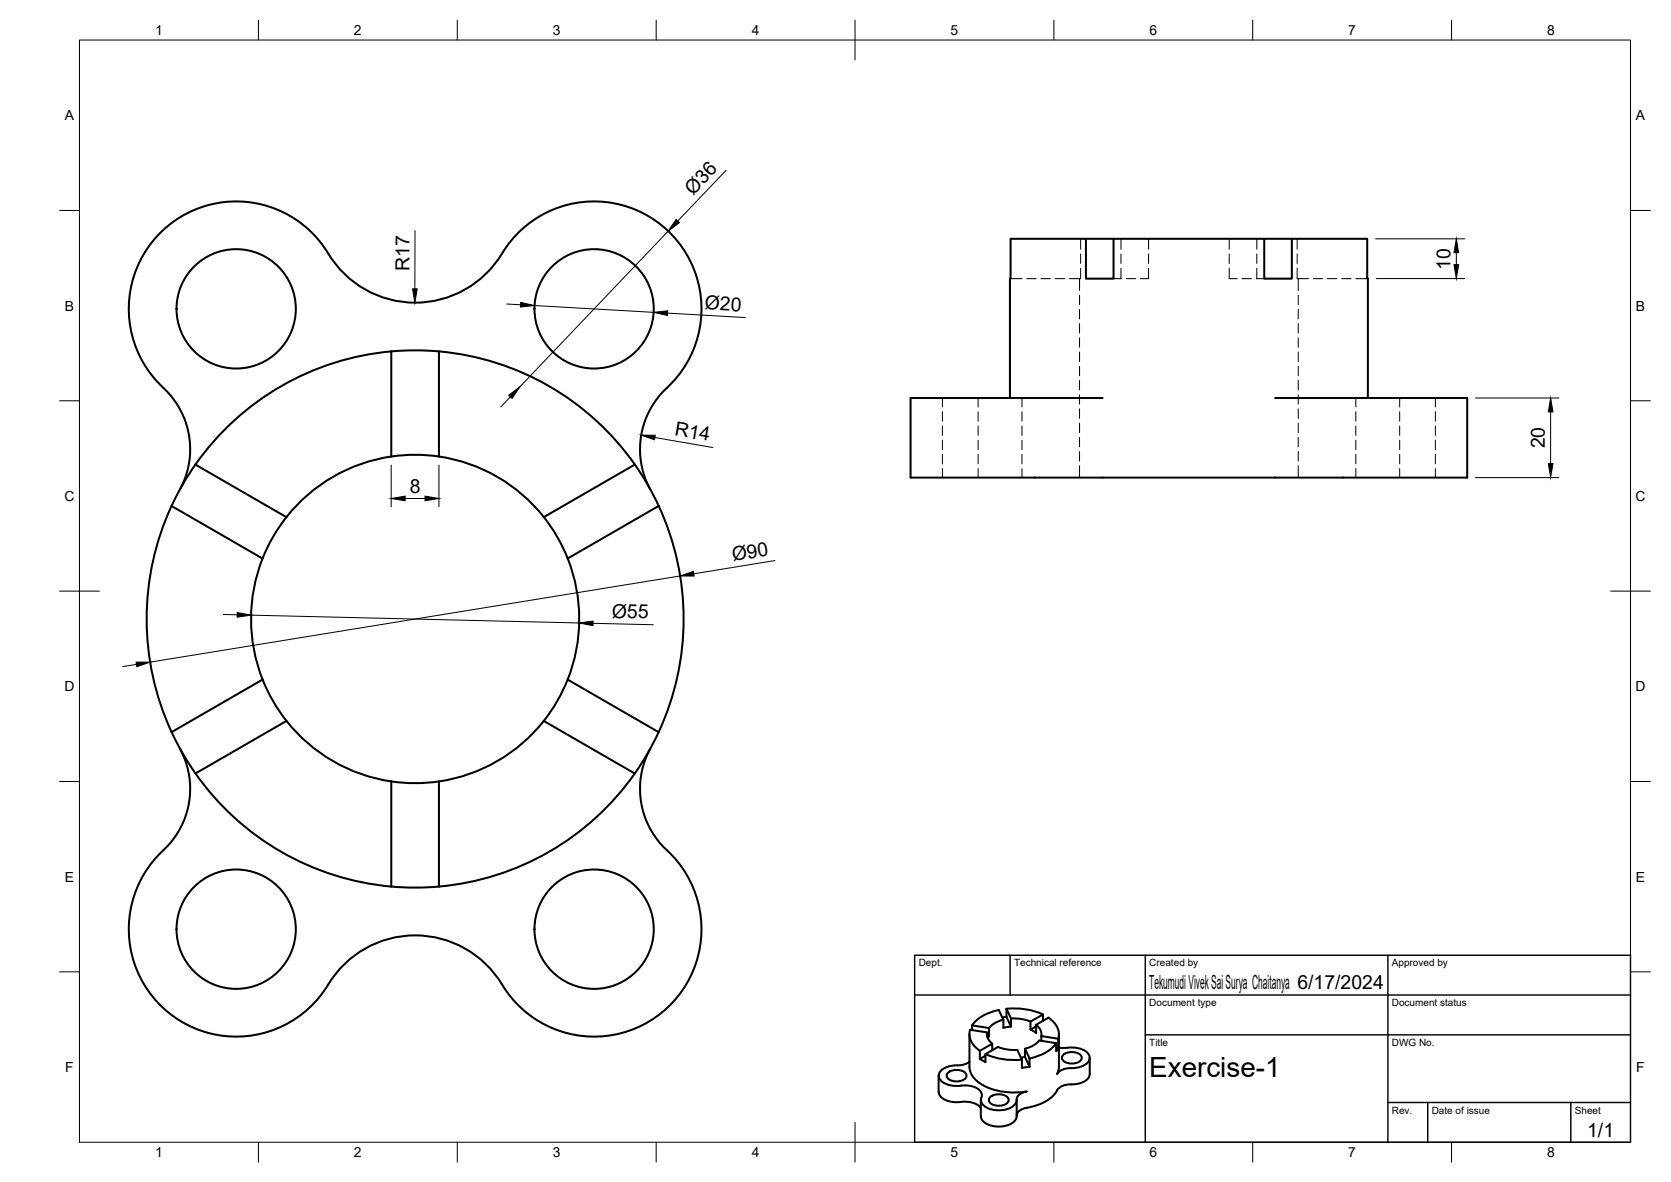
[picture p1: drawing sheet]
<svg xmlns="http://www.w3.org/2000/svg" width="420mm" height="297mm" viewBox="0 0 420 297" stroke-linecap="round" stroke-linejoin="round" font-family="sans-serif">
<!-- layer: Visible -->
<g fill="none" stroke="#000" stroke-width=".51">
<path d="M273 60h7M317.9 60h6.9M41.1 97.5a21 21 0 0 1 4.1 25.5M41.1 97.5a27 27 0 0 1 1.9-41.4 27 27 0 0 1 40.4 9 25.6 25.6 0 0 0 43.8-2.9 27 27 0 0 1 39.9-5 27 27 0 0 1 .6 40.3M98.4 88.3v26.5M98.4 88.3a67.5 67.5 0 0 0-49.2 28.4M98.4 88.3l5.4-.3 6.6 .3M110.4 88.3v26.5M110.4 88.3a67.5 67.5 0 0 1 49.2 28.4M167.7 97.5a21 21 0 0 0-4.2 25.5M49.1 116.8l22.9 13.2M49.2 116.7a67.5 67.5 0 0 0-6.1 67.3"/>
<path d="M159.6 116.8l-22.9 13.2M159.6 116.7a67.5 67.5 0 0 1 6 67.3M253.9 100v-30h.2v-10h18.9v10h7v-10h37.9v10h6.9v-10h19v10h.1v30M277.2 100h-48.2v20h139.9v-20h-48.3M43.1 127.2l22.9 13.2M165.6 127.2l-22.9 13.2M66 170.8l-22.9 13.2M66 170.8a41.3 41.3 0 0 0 6 10.4M66 170.8a41.3 41.3 0 0 1 38.4-56.5 41.3 41.3 0 0 1 38.3 56.5M142.7 170.8l22.9 13.2M142.7 170.8a41.3 41.3 0 0 1-6 10.4M43.1 184l3.1 5.8 2.9 4.6"/>
<path d="M45.2 188.1a21 21 0 0 1-4.1 25.6M49.2 194.4a67.5 67.5 0 0 0 49.2 28.4M72 181.2a41.3 41.3 0 0 0 26.4 15.2M72 181.2l-22.9 13.2M98.4 196.4a41.3 41.3 0 0 0 12 0M98.4 196.4v26.4M110.4 196.4v26.4M136.7 181.2l22.9 13.2M136.7 181.2a41.3 41.3 0 0 1-26.3 15.2M159.6 194.4a67.5 67.5 0 0 1-49.2 28.4M163.5 188.1a21.3 21.3 0 0 0 5.4 26.8 27 27 0 0 1-3.9 40.6 27 27 0 0 1-39.7-9.5 25.6 25.6 0 0 0-43.7 2.9 27 27 0 0 1-39.9 5 27 27 0 0 1-.6-40.2M165.6 184l-2.5 4.8-3.5 5.6"/>
<path d="M98.4 222.8l6.5 .3 5.5-.3M243.8 259.9v8.2a5.8 5.8 0 0 0 3.6 4.7 17.6 17.6 0 0 0 10.7 1.5 2.48 2.48 0 0 0-2.5 2.5 4 4 0 0 1-3.8 2.2 5.4 5.4 0 0 1-4.9-1.7l-.3-1 .2-.5M244.4 257.7l4.3 .6v2.1l-.5-.1M244.4 257.7v1.2M244.4 257.7a10.1 10.1 0 0 1 6.7-3.9l1.2 2.5v2M248.2 259.4a2.88 2.88 0 0 0 1.3 2.9M252.3 256.3l-2.4 1-1.2 1M253.1 253.5l1.1 2.5v2l-1.1-2.4M253.1 253.5v2.1M253.1 253.5a17.7 17.7 0 0 1 9.1 1.4M253.1 255.5l-1.1 .2M254.2 256h2.2l2.7 .7"/>
<path d="M254.2 258l-1.9 .3M259.1 258.7l1.4 .9M260.5 257.5a2.88 2.88 0 0 1 1.3 2.9M260.5 257.5l3.1-1.8a4.8 4.8 0 0 1 2.5 5.3M260.5 257.5v2.1M262.2 256.6v-1.7l-3.1 1.8v2.1l1.4-.9M266.3 259.9v8.2l-.5 1.8 .6-.7 1-.5 1.9-.3M236 270.3v4.1M236 274.4a3.1 3.1 0 0 0 2.9 2.4l1.4 .2a7.8 7.8 0 0 1 6 1l.3 .4M238.3 269.6a3.4 3.4 0 0 1 4.7 .3 1.57 1.57 0 0 1-1.8 1.8 3 3 0 0 1-3.1-1v-.8zM243.8 266.8l-.9 .5-1 .3a7.7 7.7 0 0 0-5.4 1.5 1.9 1.9 0 0 0 1 3.1 9.3 9.3 0 0 0 5.4 .6 4.1 4.1 0 0 1 4 2.2l-.1 .8M246.4 264.1v2l1.4-.8"/>
<path d="M246.4 266.1l1.4 .8M246.6 276.4v4.1M247.8 264.9v2M247.8 264.9a17.7 17.7 0 0 0 9.1 1.4M248.2 260.4v-1l-4.3-.6a4.8 4.8 0 0 0 2.5 5.3M248.7 260.4l-.3 .5M249 275.7a3.4 3.4 0 0 1 4.6 .4 1.57 1.57 0 0 1-1.8 1.7 3 3 0 0 1-3.1-1v-.7zM249.5 263.9v-1.6l-3.1 1.8M250.9 263.1l2 .6 2.9 .1 1.1 2.5 .1 2 1.9-.3M250.9 263.1l-3.1 1.8M255.6 276.4v4.1a3 3 0 0 1-2.7 2.4 6.1 6.1 0 0 1-5.9-1.4l-.4-1M257.7 263.6l1.2 2.4v2.1l-1.2-2.5z"/>
<path d="M257.7 263.5l1.9-.6 1.7-1.4 4.3 .7v2M257.8 265.6l-1.1 .2M261.8 260.4l4.3 .6v2.1l-.5-.1M261.8 260.4v1.2M265.6 262.1a10.1 10.1 0 0 1-6.7 3.9M266.1 263l-.5 1.2M266.3 263.3h2.1M267.3 265.1a3.4 3.4 0 0 1 4.6 .4 1.57 1.57 0 0 1-1.8 1.7 3 3 0 0 1-3-1v-.7zM268.4 263.3a5.6 5.6 0 0 1 5.4 1.8 2.13 2.13 0 0 1-1.7 2.9l-1.3 .3-1.5 .1M269.3 272.5a3.7 3.7 0 0 0-3.8 2.1 12 12 0 0 1-8 3.9 2.44 2.44 0 0 0-1.9 1.7M274 265.8v4.1a3.4 3.4 0 0 1-3.5 2.5l-1.2 .1"/>
<circle cx="59.4" cy="77.6" r="15"/>
<circle cx="149.4" cy="77.6" r="15"/>
<circle cx="59.4" cy="233.5" r="15"/>
<circle cx="149.4" cy="233.5" r="15"/>
</g>
<!-- layer: Hidden -->
<g fill="none" stroke="#000" stroke-width=".25">
<path d="M254.1 70h2.9M258.1 70h2.4M261.7 70h2.4M265.3 70h2.4M271.4 70v3M271.4 74.2v2.4M271.4 77.8v2.3M271.7 67.4v2.6h-2.8M271.7 60v2.6M271.7 63.8v2.4M280 70h2M281.9 60v2.6"/>
<path d="M281.9 63.8v2.4M281.9 67.4v2.6M283.2 70h2.4M288.8 67.4v2.6h-2M288.8 60v2.6M288.8 63.8v2.4M309.1 67.4v2.6h2M309.1 60v2.6M309.1 63.8v2.4M312.3 70h2.4M315.9 70h2M316 60v2.6"/>
<path d="M316 63.8v2.4M316 67.4v2.6M326.2 60v2.6M326.2 63.8v2.4M326.2 67.4v2.6h2.8M326.4 70v3M326.4 74.2v2.4M326.4 77.8v2.3M330.2 70h2.4M333.8 70h2.3M337.3 70h2.4M340.9 70h2.9"/>
<path d="M271.4 81.3v2.4M271.4 84.9v2.4M271.4 88.5v2.4M271.4 92v2.4M271.4 95.6v2.4M271.4 99.2v2.4M326.4 81.3v2.4M326.4 84.9v2.4M326.4 88.5v2.4M326.4 92v2.4M326.4 95.6v2.4M326.4 99.2v2.4"/>
<path d="M237 100v2.3M237 103.5v2.4M237 107v2.4M237 110.6v2.4M237 114.2v2.4M237 117.8v2.2M245.9 100v2.3M245.9 103.5v2.4M245.9 107v2.4M245.9 110.6v2.4M245.9 114.2v2.4M245.9 117.8v2.2"/>
<path d="M257 100v2.3M257 103.5v2.4M257 107v2.4M257 110.6v2.4M257 114.2v2.4M257 117.8v2.2M271.4 102.8v2.3M271.4 106.3v2.4M271.4 109.9v2.4M271.4 113.5v2.4M271.4 117v3M326.4 102.8v2.3"/>
<path d="M326.4 106.3v2.4M326.4 109.9v2.4M326.4 113.5v2.4M326.4 117v3M340.9 100v2.3M340.9 103.5v2.4M340.9 107v2.4M340.9 110.6v2.4M340.9 114.2v2.4M340.9 117.8v2.2M351.9 100v2.3M351.9 103.5v2.4"/>
<path d="M351.9 107v2.4M351.9 110.6v2.4M351.9 114.2v2.4M351.9 117.8v2.2M360.9 100v2.3M360.9 103.5v2.4M360.9 107v2.4M360.9 110.6v2.4M360.9 114.2v2.4M360.9 117.8v2.2"/>
</g>
<!-- layer: BORDER -->
<g fill="none" stroke="#000" stroke-width=".25">
<path d="M20 10.1h390v276.9h-390zM65 5.1v5M115 5.1v5M165 5.1v5M215 5.1v10M265 5.1v5M315 5.1v5M365 5.1v5M15 52.9h5M410 52.9h5M15 100.7h5M410 100.7h5"/>
<path d="M15 148.6h10M405 148.6h10M15 196.4h5M410 196.4h5M15 244.2h5M410 244.2h5M65 287v5M115 287v5M165 287v5M215 282.1v9.9M265 287v5M315 287v5"/>
<path d="M365 287v5"/>
</g>
<!-- layer: TITLEBLOCK -->
<path d="M230 240.1h180v46.9h-180zM230 250h180M254 240.1v9.9M288 240.1v46.9M349 240.1v46.9M288 260.1h122M349 277.1h61M359 277.1v9.9M395 277.1v9.9" fill="none" stroke="#000" stroke-width=".36"/>
<!-- layer: FD_Dimensions -->
<g fill="none" stroke="#000" stroke-width=".25">
<path d="M104.4 57.9l-.1 14.7M168 58.1l-37.3 39.1M182.6 42.8l-12.2 12.7M127.4 76.4l3.5 .2M134.4 76.8l29.9 1.7M167.8 78.7l19.6 1.1M345.9 60h22.4M346 70h22.3M366.2 63.5v3M128.3 99.7l-2.4 2.6M98.4 116.9v10.5M110.4 116.9v10.5"/>
<path d="M164.7 109.9l14.5 2.6M371 100h21M389.9 103.5v13M101.9 125.3h5M371 120h21M56.1 154.4l3.5 .1M63.1 154.6l82.5 2M149.1 156.6l15.2 .4M171 144.7l-133.3 21.7M194.8 140.9l-20.3 3.3M34.3 167l-3.5 .5"/>
</g>
<g fill="#000" stroke="#000" stroke-width=".25">
<path d="M170 55.1l.8 .9-2.8 2.1zM103.7 72.6h1.2l-.6 3.5zM130.9 76l3.5 .8-3.5 .4zM164.3 78.5l3.6-.4-.1 1.2zM366.2 60l.6 3.5h-1.2zM365.6 66.5h1.2l-.6 3.5zM127.9 99.3l2.8-2.1-1.9 2.9zM161.2 109.4h3.6l-.2 1.1zM389.9 100l.6 3.5h-1.2zM389.3 116.5h1.2l-.6 3.5zM98.4 125.3l3.5-.6v1.1zM106.9 124.7l3.5 .6-3.5 .5z"/>
<path d="M59.6 153.9l3.5 .7-3.5 .5zM145.6 156.6l3.5-.5v1.1zM171 144.7l3.3-1.1 .2 1.2zM34.2 166.4h3.5l-3.3 1.1z"/>
</g>
<text font-size="7" x="289" y="270.6">Exercise-1</text>
<g font-size="4.9">
<text x="174.3" y="49.3" transform="rotate(-46 174.3 49.3)">Ø36</text>
<text x="102.9" y="68.1" transform="rotate(-90 102.9 68.1)">R17</text>
<text x="364.7" y="67.9" transform="rotate(-90 364.7 67.9)">10</text>
<text x="177.1" y="77.7" transform="rotate(3 177.1 77.7)">Ø20</text>
<text x="169.5" y="109.4" transform="rotate(10 169.5 109.4)">R14</text>
<text x="388.4" y="112.7" transform="rotate(-90 388.4 112.7)">20</text>
<text x="103" y="123.8">8</text>
<text x="184.3" y="141" transform="rotate(-9 184.3 141)">Ø90</text>
<text x="153.8" y="155.2" transform="rotate(1 153.8 155.2)">Ø55</text>
<text x="289" y="248.5">Tekumudi Vivek Sai Surya Chaitanya 6/17/2024</text>
<text x="399.1" y="285.7">1/1</text>
</g>
<g font-size="3.5">
<text x="39" y="8.8">1</text>
<text x="89" y="8.8">2</text>
<text x="139" y="8.8">3</text>
<text x="189" y="8.8">4</text>
<text x="239" y="8.8">5</text>
<text x="289" y="8.8">6</text>
<text x="339" y="8.8">7</text>
<text x="389" y="8.8">8</text>
<text x="16.3" y="30.2">A</text>
<text x="411.3" y="30.2">A</text>
<text x="16.3" y="78">B</text>
<text x="411.3" y="78">B</text>
<text x="16.2" y="125.9">C</text>
<text x="411.2" y="125.9">C</text>
<text x="16.2" y="173.7">D</text>
<text x="411.2" y="173.7">D</text>
<text x="16.3" y="221.6">E</text>
<text x="411.3" y="221.6">E</text>
<text x="16.4" y="269.4">F</text>
<text x="411.4" y="269.4">F</text>
<text x="39" y="290.8">1</text>
<text x="89" y="290.8">2</text>
<text x="139" y="290.8">3</text>
<text x="189" y="290.8">4</text>
<text x="239" y="290.8">5</text>
<text x="289" y="290.8">6</text>
<text x="339" y="290.8">7</text>
<text x="389" y="290.8">8</text>
</g>
<g font-size="2.5">
<text x="231" y="242.9">Dept.</text>
<text x="255" y="242.9">Technical reference</text>
<text x="289" y="242.9">Created by</text>
<text x="350" y="242.9">Approved by</text>
<text x="289" y="252.8">Document type</text>
<text x="350" y="252.8">Document status</text>
<text x="289" y="262.9">Title</text>
<text x="350" y="262.9">DWG No.</text>
<text x="350" y="279.9">Rev.</text>
<text x="360" y="279.9">Date of issue</text>
<text x="396" y="279.9">Sheet</text>
</g>
</svg>
